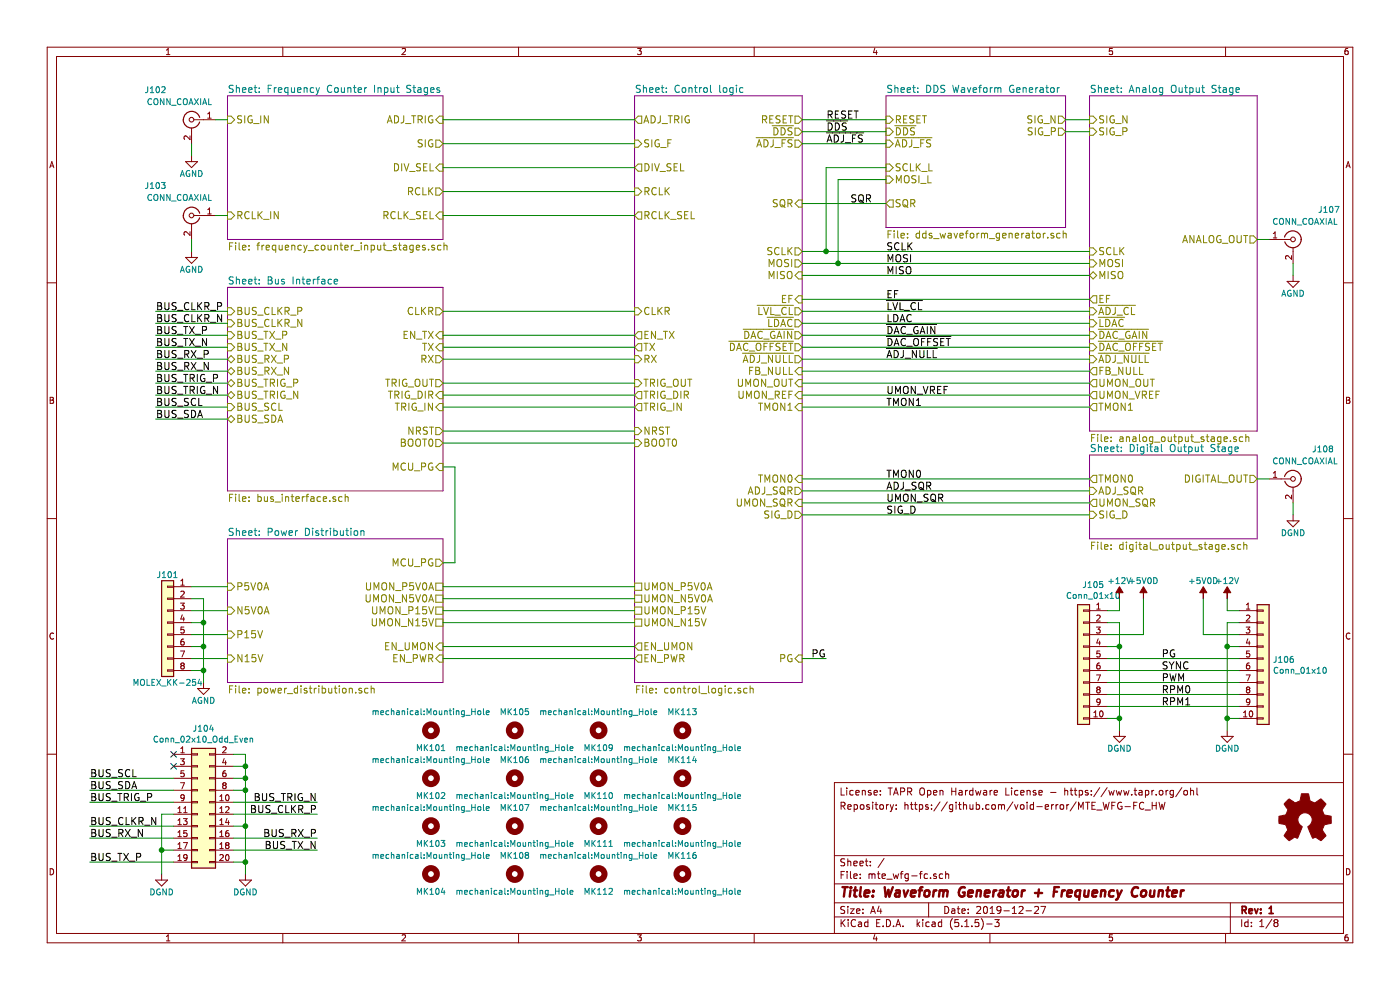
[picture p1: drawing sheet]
EESchema Schematic File Version 4
EELAYER 30 0
EELAYER END
$Descr A4 11693 8268
encoding utf-8
Sheet 1 8
Title "Waveform Generator + Frequency Counter"
Date "2019-12-27"
Rev "1"
Comp ""
Comment1 ""
Comment2 ""
Comment3 "Repository: https://github.com/void-error/MTE_WFG-FC_HW"
Comment4 "License: TAPR Open Hardware License - https://www.tapr.org/ohl"
$EndDescr
$Comp
L mte:DGND #PWR0101
U 1 1
P 1350 7300
F 0 "#PWR0101" H 1350 7050 50  0001 C CNN
F 1 "DGND" H 1350 7150 50  0000 C CNN
F 2 "" H 1350 7300 50  0001 C CNN
F 3 "" H 1350 7300 50  0001 C CNN
	1    1350 7300
	1    0    0    -1  
$EndComp
$Comp
L Connector:Conn_Coaxial J103
U 1 1
P 1600 1800
F 0 "J103" H 1900 2050 50  0000 C CNN
F 1 "CONN_COAXIAL" H 1700 1950 50  0000 C CNN
F 2 "mte:TE_1-1337541-0" H 1600 1800 50  0001 C CNN
F 3 " ~" H 1600 1800 50  0001 C CNN
	1    1600 1800
	-1   0    0    -1  
$EndComp
$Comp
L mte:AGND #PWR0103
U 1 1
P 1600 2100
F 0 "#PWR0103" H 1600 1850 50  0001 C CNN
F 1 "AGND" H 1600 1950 50  0000 C CNN
F 2 "" H 1600 2100 50  0001 C CNN
F 3 "" H 1600 2100 50  0001 C CNN
	1    1600 2100
	1    0    0    -1  
$EndComp
$Sheet
S 1900 800  1800 1200
U 59B34D7E
F0 "Frequency Counter Input Stages" 60
F1 "frequency_counter_input_stages.sch" 60
F2 "SIG" O R 3700 1200 60 
F3 "DIV_SEL" I R 3700 1400 60 
F4 "SIG_IN" I L 1900 1000 60 
F5 "RCLK_SEL" I R 3700 1800 60 
F6 "RCLK" O R 3700 1600 60 
F7 "ADJ_TRIG" I R 3700 1000 60 
F8 "RCLK_IN" I L 1900 1800 60 
$EndSheet
$Comp
L Connector:Conn_Coaxial J108
U 1 1
P 10800 4000
F 0 "J108" H 11050 4250 50  0000 C CNN
F 1 "CONN_COAXIAL" H 10900 4150 50  0000 C CNN
F 2 "mte:TE_1-1337541-0" H 10800 4000 50  0001 C CNN
F 3 " ~" H 10800 4000 50  0001 C CNN
	1    10800 4000
	1    0    0    -1  
$EndComp
$Sheet
S 7400 800  1500 1100
U 59C350B6
F0 "DDS Waveform Generator" 60
F1 "dds_waveform_generator.sch" 60
F2 "SIG_N" O R 8900 1000 60 
F3 "SIG_P" O R 8900 1100 60 
F4 "SQR" O L 7400 1700 60 
F5 "~DDS~" I L 7400 1100 60 
F6 "SCLK_L" I L 7400 1400 60 
F7 "MOSI_L" I L 7400 1500 60 
F8 "RESET" I L 7400 1000 60 
F9 "~ADJ_FS~" I L 7400 1200 60 
$EndSheet
$Sheet
S 9100 800  1400 2800
U 59C3F207
F0 "Analog Output Stage" 60
F1 "analog_output_stage.sch" 60
F2 "SIG_P" I L 9100 1100 60 
F3 "SIG_N" I L 9100 1000 60 
F4 "~DAC_OFFSET~" I L 9100 2900 60 
F5 "~DAC_GAIN~" I L 9100 2800 60 
F6 "EF" O L 9100 2500 60 
F7 "ANALOG_OUT" O R 10500 2000 60 
F8 "TMON1" O L 9100 3400 60 
F9 "~LDAC~" I L 9100 2700 60 
F10 "SCLK" I L 9100 2100 60 
F11 "MOSI" I L 9100 2200 60 
F12 "MISO" T L 9100 2300 60 
F13 "~ADJ_CL~" I L 9100 2600 60 
F14 "UMON_OUT" O L 9100 3200 60 
F15 "~ADJ_NULL~" I L 9100 3000 60 
F16 "FB_NULL" O L 9100 3100 60 
F17 "UMON_VREF" O L 9100 3300 60 
$EndSheet
$Comp
L mte:AGND #PWR0112
U 1 1
P 10800 2300
F 0 "#PWR0112" H 10800 2050 50  0001 C CNN
F 1 "AGND" H 10800 2150 50  0000 C CNN
F 2 "" H 10800 2300 50  0001 C CNN
F 3 "" H 10800 2300 50  0001 C CNN
	1    10800 2300
	-1   0    0    -1  
$EndComp
$Comp
L Connector:Conn_Coaxial J107
U 1 1
P 10800 2000
F 0 "J107" H 11100 2250 50  0000 C CNN
F 1 "CONN_COAXIAL" H 10900 2150 50  0000 C CNN
F 2 "mte:TE_1-1337541-0" H 10800 2000 50  0001 C CNN
F 3 " ~" H 10800 2000 50  0001 C CNN
	1    10800 2000
	1    0    0    -1  
$EndComp
$Comp
L Connector:Conn_Coaxial J102
U 1 1
P 1600 1000
F 0 "J102" H 1900 1250 50  0000 C CNN
F 1 "CONN_COAXIAL" H 1700 1150 50  0000 C CNN
F 2 "mte:TE_1-1337541-0" H 1600 1000 50  0001 C CNN
F 3 " ~" H 1600 1000 50  0001 C CNN
	1    1600 1000
	-1   0    0    -1  
$EndComp
$Comp
L mte:AGND #PWR0102
U 1 1
P 1600 1300
F 0 "#PWR0102" H 1600 1050 50  0001 C CNN
F 1 "AGND" H 1600 1150 50  0000 C CNN
F 2 "" H 1600 1300 50  0001 C CNN
F 3 "" H 1600 1300 50  0001 C CNN
	1    1600 1300
	1    0    0    -1  
$EndComp
Text Label 7400 2300 0    60   ~ 0
MISO
Text Label 7400 2100 0    60   ~ 0
SCLK
Text Label 7400 2200 0    60   ~ 0
MOSI
Text Label 750  6900 0    60   ~ 0
BUS_CLKR_N
Text Label 750  6600 0    60   ~ 0
BUS_SDA
Text Label 750  6500 0    60   ~ 0
BUS_SCL
Text Label 2650 7100 2    60   ~ 0
BUS_TX_N
Text Label 750  7200 0    60   ~ 0
BUS_TX_P
Text Label 750  7000 0    60   ~ 0
BUS_RX_N
$Comp
L mte:+12V #PWR106
U 1 1
P 9350 5000
F 0 "#PWR106" H 9350 5100 50  0001 C CNN
F 1 "+12V" H 9350 5150 50  0000 C CNN
F 2 "" H 9350 5000 50  0001 C CNN
F 3 "" H 9350 5000 50  0001 C CNN
	1    9350 5000
	1    0    0    -1  
$EndComp
$Comp
L mte:DGND #PWR0107
U 1 1
P 9350 6100
F 0 "#PWR0107" H 9350 5850 50  0001 C CNN
F 1 "DGND" H 9350 5950 50  0000 C CNN
F 2 "" H 9350 6100 50  0001 C CNN
F 3 "" H 9350 6100 50  0001 C CNN
	1    9350 6100
	-1   0    0    -1  
$EndComp
$Comp
L Connector_Generic:Conn_01x08 J101
U 1 1
P 1400 5200
F 0 "J101" H 1400 5600 50  0000 C CNN
F 1 "MOLEX_KK-254" H 1400 4700 50  0000 C CNN
F 2 "Connector_Molex:Molex_KK-254_AE-6410-08A_1x08_P2.54mm_Vertical" H 1400 5200 50  0001 C CNN
F 3 "~" H 1400 5200 50  0001 C CNN
	1    1400 5200
	-1   0    0    -1  
$EndComp
$Comp
L mte:AGND #PWR0104
U 1 1
P 1700 5700
F 0 "#PWR0104" H 1700 5450 50  0001 C CNN
F 1 "AGND" H 1700 5550 50  0000 C CNN
F 2 "" H 1700 5700 50  0001 C CNN
F 3 "" H 1700 5700 50  0001 C CNN
	1    1700 5700
	1    0    0    -1  
$EndComp
Text Label 7400 3000 0    60   ~ 0
~ADJ_NULL~
Text Label 7400 2800 0    60   ~ 0
~DAC_GAIN~
Text Label 7400 2900 0    60   ~ 0
~DAC_OFFSET~
Text Label 7400 2600 0    60   ~ 0
~LVL_CL~
Text Label 7400 4100 0    60   ~ 0
ADJ_SQR
Text Label 7400 2500 0    60   ~ 0
EF
Text Label 7400 4300 0    60   ~ 0
SIG_D
Text Label 7100 1700 0    60   ~ 0
SQR
Text Label 7400 4200 0    60   ~ 0
UMON_SQR
$Comp
L Mechanical:MountingHole MK101
U 1 1
P 3600 6100
F 0 "MK101" H 3600 6250 50  0000 C CNN
F 1 "mechanical:Mounting_Hole" H 3600 5950 50  0000 C CNN
F 2 "MountingHole:MountingHole_3.2mm_M3" H 3600 6100 50  0001 C CNN
F 3 "~" H 3600 6100 50  0001 C CNN
	1    3600 6100
	1    0    0    1   
$EndComp
$Comp
L Mechanical:MountingHole MK105
U 1 1
P 4300 6100
F 0 "MK105" H 4300 5950 50  0000 C CNN
F 1 "mechanical:Mounting_Hole" H 4300 6250 50  0000 C CNN
F 2 "MountingHole:MountingHole_3.2mm_M3" H 4300 6100 50  0001 C CNN
F 3 "~" H 4300 6100 50  0001 C CNN
	1    4300 6100
	1    0    0    1   
$EndComp
$Comp
L Mechanical:MountingHole MK109
U 1 1
P 5000 6100
F 0 "MK109" H 5000 6250 50  0000 C CNN
F 1 "mechanical:Mounting_Hole" H 5000 5950 50  0000 C CNN
F 2 "MountingHole:MountingHole_3.2mm_M3" H 5000 6100 50  0001 C CNN
F 3 "~" H 5000 6100 50  0001 C CNN
	1    5000 6100
	1    0    0    1   
$EndComp
$Comp
L Mechanical:MountingHole MK113
U 1 1
P 5700 6100
F 0 "MK113" H 5700 5950 50  0000 C CNN
F 1 "mechanical:Mounting_Hole" H 5700 6250 50  0000 C CNN
F 2 "MountingHole:MountingHole_3.2mm_M3" H 5700 6100 50  0001 C CNN
F 3 "~" H 5700 6100 50  0001 C CNN
	1    5700 6100
	1    0    0    1   
$EndComp
$Comp
L Mechanical:MountingHole MK102
U 1 1
P 3600 6500
F 0 "MK102" H 3600 6650 50  0000 C CNN
F 1 "mechanical:Mounting_Hole" H 3600 6350 50  0000 C CNN
F 2 "MountingHole:MountingHole_3.2mm_M3" H 3600 6500 50  0001 C CNN
F 3 "~" H 3600 6500 50  0001 C CNN
	1    3600 6500
	1    0    0    1   
$EndComp
$Comp
L Mechanical:MountingHole MK106
U 1 1
P 4300 6500
F 0 "MK106" H 4300 6350 50  0000 C CNN
F 1 "mechanical:Mounting_Hole" H 4300 6650 50  0000 C CNN
F 2 "MountingHole:MountingHole_3.2mm_M3" H 4300 6500 50  0001 C CNN
F 3 "~" H 4300 6500 50  0001 C CNN
	1    4300 6500
	1    0    0    1   
$EndComp
$Comp
L Mechanical:MountingHole MK110
U 1 1
P 5000 6500
F 0 "MK110" H 5000 6650 50  0000 C CNN
F 1 "mechanical:Mounting_Hole" H 5000 6350 50  0000 C CNN
F 2 "MountingHole:MountingHole_3.2mm_M3" H 5000 6500 50  0001 C CNN
F 3 "~" H 5000 6500 50  0001 C CNN
	1    5000 6500
	1    0    0    1   
$EndComp
$Comp
L Mechanical:MountingHole MK114
U 1 1
P 5700 6500
F 0 "MK114" H 5700 6350 50  0000 C CNN
F 1 "mechanical:Mounting_Hole" H 5700 6650 50  0000 C CNN
F 2 "MountingHole:MountingHole_3.2mm_M3" H 5700 6500 50  0001 C CNN
F 3 "~" H 5700 6500 50  0001 C CNN
	1    5700 6500
	1    0    0    1   
$EndComp
$Comp
L Graphic:Logo_Open_Hardware_Small LOGO101
U 1 1
P 10900 6850
F 0 "LOGO101" H 10900 7125 50  0001 C CNN
F 1 "OSHW" H 10900 6625 50  0001 C CNN
F 2 "Symbol:OSHW-Logo2_9.8x8mm_Copper" H 10900 6850 50  0001 C CNN
F 3 "~" H 10900 6850 50  0001 C CNN
	1    10900 6850
	1    0    0    -1  
$EndComp
$Comp
L Mechanical:MountingHole MK103
U 1 1
P 3600 6900
F 0 "MK103" H 3600 7050 50  0000 C CNN
F 1 "mechanical:Mounting_Hole" H 3600 6750 50  0000 C CNN
F 2 "MountingHole:MountingHole_3.2mm_M3" H 3600 6900 50  0001 C CNN
F 3 "~" H 3600 6900 50  0001 C CNN
	1    3600 6900
	1    0    0    1   
$EndComp
$Comp
L Mechanical:MountingHole MK107
U 1 1
P 4300 6900
F 0 "MK107" H 4300 6750 50  0000 C CNN
F 1 "mechanical:Mounting_Hole" H 4300 7050 50  0000 C CNN
F 2 "MountingHole:MountingHole_3.2mm_M3" H 4300 6900 50  0001 C CNN
F 3 "~" H 4300 6900 50  0001 C CNN
	1    4300 6900
	1    0    0    1   
$EndComp
$Comp
L Mechanical:MountingHole MK104
U 1 1
P 3600 7300
F 0 "MK104" H 3600 7450 50  0000 C CNN
F 1 "mechanical:Mounting_Hole" H 3600 7150 50  0000 C CNN
F 2 "MountingHole:MountingHole_3.2mm_M3" H 3600 7300 50  0001 C CNN
F 3 "~" H 3600 7300 50  0001 C CNN
	1    3600 7300
	1    0    0    1   
$EndComp
$Comp
L Mechanical:MountingHole MK108
U 1 1
P 4300 7300
F 0 "MK108" H 4300 7150 50  0000 C CNN
F 1 "mechanical:Mounting_Hole" H 4300 7450 50  0000 C CNN
F 2 "MountingHole:MountingHole_3.2mm_M3" H 4300 7300 50  0001 C CNN
F 3 "~" H 4300 7300 50  0001 C CNN
	1    4300 7300
	1    0    0    1   
$EndComp
$Comp
L mte:DGND #PWR0113
U 1 1
P 10800 4300
F 0 "#PWR0113" H 10800 4050 50  0001 C CNN
F 1 "DGND" H 10800 4150 50  0000 C CNN
F 2 "" H 10800 4300 50  0001 C CNN
F 3 "" H 10800 4300 50  0001 C CNN
	1    10800 4300
	1    0    0    -1  
$EndComp
$Comp
L mte:DGND #PWR0105
U 1 1
P 2050 7300
F 0 "#PWR0105" H 2050 7050 50  0001 C CNN
F 1 "DGND" H 2050 7150 50  0000 C CNN
F 2 "" H 2050 7300 50  0001 C CNN
F 3 "" H 2050 7300 50  0001 C CNN
	1    2050 7300
	1    0    0    -1  
$EndComp
Text Label 2650 6800 2    60   ~ 0
BUS_CLKR_P
Text Label 2650 7000 2    60   ~ 0
BUS_RX_P
Text Label 1300 2600 0    60   ~ 0
BUS_CLKR_P
Text Label 1300 2700 0    60   ~ 0
BUS_CLKR_N
Text Label 1300 2900 0    60   ~ 0
BUS_TX_N
Text Label 1300 2800 0    60   ~ 0
BUS_TX_P
Text Label 1300 3100 0    60   ~ 0
BUS_RX_N
Text Label 1300 3000 0    60   ~ 0
BUS_RX_P
Text Label 7400 2700 0    60   ~ 0
LDAC
$Comp
L Mechanical:MountingHole MK111
U 1 1
P 5000 6900
F 0 "MK111" H 5000 7050 50  0000 C CNN
F 1 "mechanical:Mounting_Hole" H 5000 6750 50  0000 C CNN
F 2 "MountingHole:MountingHole_3.2mm_M3" H 5000 6900 50  0001 C CNN
F 3 "~" H 5000 6900 50  0001 C CNN
	1    5000 6900
	1    0    0    1   
$EndComp
$Comp
L Mechanical:MountingHole MK115
U 1 1
P 5700 6900
F 0 "MK115" H 5700 6750 50  0000 C CNN
F 1 "mechanical:Mounting_Hole" H 5700 7050 50  0000 C CNN
F 2 "MountingHole:MountingHole_3.2mm_M3" H 5700 6900 50  0001 C CNN
F 3 "~" H 5700 6900 50  0001 C CNN
	1    5700 6900
	1    0    0    1   
$EndComp
$Comp
L Mechanical:MountingHole MK112
U 1 1
P 5000 7300
F 0 "MK112" H 5000 7450 50  0000 C CNN
F 1 "mechanical:Mounting_Hole" H 5000 7150 50  0000 C CNN
F 2 "MountingHole:MountingHole_3.2mm_M3" H 5000 7300 50  0001 C CNN
F 3 "~" H 5000 7300 50  0001 C CNN
	1    5000 7300
	1    0    0    1   
$EndComp
$Comp
L Mechanical:MountingHole MK116
U 1 1
P 5700 7300
F 0 "MK116" H 5700 7150 50  0000 C CNN
F 1 "mechanical:Mounting_Hole" H 5700 7450 50  0000 C CNN
F 2 "MountingHole:MountingHole_3.2mm_M3" H 5700 7300 50  0001 C CNN
F 3 "~" H 5700 7300 50  0001 C CNN
	1    5700 7300
	1    0    0    1   
$EndComp
Text Label 750  6700 0    60   ~ 0
BUS_TRIG_P
Wire Wire Line
	1600 1300 1600 1200
Wire Wire Line
	8900 1100 9100 1100
Wire Wire Line
	9100 1000 8900 1000
Wire Wire Line
	10800 2300 10800 2200
Wire Wire Line
	10800 4300 10800 4200
Wire Wire Line
	1450 6500 750  6500
Wire Wire Line
	1450 6600 750  6600
Wire Wire Line
	1950 6800 2650 6800
Wire Wire Line
	1450 6900 750  6900
Wire Wire Line
	1600 2100 1600 2000
Wire Wire Line
	1900 5100 1600 5100
Wire Wire Line
	1900 5300 1600 5300
Wire Wire Line
	1900 5500 1600 5500
Wire Wire Line
	9250 5200 9350 5200
Wire Wire Line
	9350 5200 9350 5400
Wire Wire Line
	9350 5400 9250 5400
Connection ~ 9350 5400
Wire Wire Line
	9350 6000 9250 6000
Connection ~ 9350 6000
Wire Wire Line
	1700 5600 1600 5600
Wire Wire Line
	1700 5000 1700 5200
Wire Wire Line
	1600 5400 1700 5400
Connection ~ 1700 5600
Wire Wire Line
	1600 5200 1700 5200
Connection ~ 1700 5400
Wire Wire Line
	1600 5000 1700 5000
Connection ~ 1700 5200
Wire Wire Line
	9350 5000 9350 5100
Wire Wire Line
	9350 5100 9250 5100
Wire Wire Line
	2050 7200 1950 7200
Connection ~ 2050 7200
Wire Wire Line
	2650 7100 1950 7100
Wire Wire Line
	750  7200 1450 7200
Wire Wire Line
	2650 7000 1950 7000
Wire Wire Line
	1450 7000 750  7000
Wire Wire Line
	1900 2600 1300 2600
Wire Wire Line
	1900 2700 1300 2700
Wire Wire Line
	1300 2800 1900 2800
Wire Wire Line
	1300 2900 1900 2900
Wire Wire Line
	1300 3000 1900 3000
Wire Wire Line
	1300 3100 1900 3100
Wire Wire Line
	750  6700 1450 6700
Wire Wire Line
	3700 1600 5300 1600
Wire Wire Line
	5300 1400 3700 1400
Wire Wire Line
	3700 1200 5300 1200
Text Label 1300 3500 0    60   ~ 0
BUS_SDA
Text Label 1300 3400 0    60   ~ 0
BUS_SCL
Wire Wire Line
	1900 3400 1300 3400
Wire Wire Line
	1900 3500 1300 3500
Text Label 6900 1200 0    60   ~ 0
~ADJ_FS~
Text Label 6900 1100 0    60   ~ 0
~DDS~
Wire Wire Line
	1700 5600 1700 5700
Wire Wire Line
	1700 5400 1700 5600
Wire Wire Line
	1700 5200 1700 5400
Wire Wire Line
	2050 7200 2050 7300
Wire Wire Line
	2050 6900 2050 7200
Wire Wire Line
	1350 7100 1350 7300
$Comp
L Connector_Generic:Conn_02x10_Odd_Even J104
U 1 1
P 1650 6700
F 0 "J104" H 1700 7317 50  0000 C CNN
F 1 "Conn_02x10_Odd_Even" H 1700 7226 50  0000 C CNN
F 2 "Connector_IDC:IDC-Header_2x10_P2.54mm_Horizontal" H 1650 6700 50  0001 C CNN
F 3 "~" H 1650 6700 50  0001 C CNN
	1    1650 6700
	1    0    0    -1  
$EndComp
Text Label 2650 6700 2    60   ~ 0
BUS_TRIG_N
Wire Wire Line
	1450 6800 1350 6800
Wire Wire Line
	1350 6800 1350 7100
Wire Wire Line
	1350 7100 1450 7100
Connection ~ 1350 7100
Wire Wire Line
	2650 6700 1950 6700
Wire Wire Line
	1950 6900 2050 6900
Wire Wire Line
	1950 6600 2050 6600
Wire Wire Line
	2050 6600 2050 6900
Connection ~ 2050 6900
Wire Wire Line
	2050 6500 2050 6600
Connection ~ 2050 6600
Wire Wire Line
	1950 6500 2050 6500
Wire Wire Line
	1950 6400 2050 6400
Wire Wire Line
	2050 6400 2050 6500
Connection ~ 2050 6500
Wire Wire Line
	1950 6300 2050 6300
Wire Wire Line
	2050 6300 2050 6400
Connection ~ 2050 6400
Text Label 1300 3300 0    60   ~ 0
BUS_TRIG_N
Wire Wire Line
	1300 3300 1900 3300
Text Label 1300 3200 0    60   ~ 0
BUS_TRIG_P
Wire Wire Line
	1300 3200 1900 3200
Wire Wire Line
	5300 1800 3700 1800
Wire Wire Line
	6900 2100 9100 2100
Wire Wire Line
	6700 3000 9100 3000
Wire Wire Line
	6700 2800 9100 2800
Wire Wire Line
	6700 2900 9100 2900
Wire Wire Line
	6700 2700 9100 2700
Wire Wire Line
	6700 2600 9100 2600
Wire Wire Line
	9100 2500 6700 2500
Wire Wire Line
	6700 4100 9100 4100
Wire Wire Line
	9100 4200 6700 4200
Wire Wire Line
	6700 4300 9100 4300
Wire Wire Line
	1800 1800 1900 1800
Wire Wire Line
	1800 1000 1900 1000
Wire Wire Line
	3700 1000 5300 1000
Wire Wire Line
	6700 1100 7400 1100
Wire Wire Line
	6700 1200 7400 1200
Wire Wire Line
	7000 2200 7000 1500
Wire Wire Line
	7000 2200 9100 2200
Wire Wire Line
	7000 1500 7400 1500
Wire Wire Line
	6900 2100 6900 1400
Wire Wire Line
	6900 1400 7400 1400
Wire Wire Line
	6700 1700 7400 1700
Wire Wire Line
	6700 2300 9100 2300
Wire Wire Line
	6900 2100 6700 2100
Connection ~ 6900 2100
Wire Wire Line
	6700 2200 7000 2200
Connection ~ 7000 2200
Wire Wire Line
	10500 2000 10600 2000
Wire Wire Line
	10500 4000 10600 4000
Wire Wire Line
	6700 3400 9100 3400
Wire Wire Line
	9100 4000 6700 4000
Wire Wire Line
	6700 3300 9100 3300
Text Label 7400 3400 0    60   ~ 0
TMON1
Text Label 7400 4000 0    60   ~ 0
TMON0
Text Label 7400 3300 0    60   ~ 0
UMON_VREF
NoConn ~ 1450 6300
Wire Wire Line
	7400 1000 6700 1000
Text Label 6900 1000 0    60   ~ 0
RESET
Wire Wire Line
	6700 3100 9100 3100
Wire Wire Line
	9100 3200 6700 3200
$Sheet
S 9100 3800 1400 700 
U 5DCD0EF0
F0 "Digital Output Stage" 60
F1 "digital_output_stage.sch" 60
F2 "DIGITAL_OUT" O R 10500 4000 60 
F3 "SIG_D" I L 9100 4300 60 
F4 "ADJ_SQR" I L 9100 4100 60 
F5 "UMON_SQR" O L 9100 4200 60 
F6 "TMON0" O L 9100 4000 60 
$EndSheet
$Comp
L Connector_Generic:Conn_01x10 J105
U 1 1
P 9050 5500
F 0 "J105" H 8968 6117 50  0000 C CNN
F 1 "Conn_01x10" H 8968 6026 50  0000 C CNN
F 2 "Connector_Molex:Molex_KK-254_AE-6410-10A_1x10_P2.54mm_Vertical" H 9050 5500 50  0001 C CNN
F 3 "~" H 9050 5500 50  0001 C CNN
	1    9050 5500
	-1   0    0    -1  
$EndComp
Wire Wire Line
	9350 5400 9350 6000
Wire Wire Line
	9350 6000 9350 6100
Text Label 9700 5500 0    60   ~ 0
PG
Wire Wire Line
	9250 5600 10350 5600
Wire Wire Line
	10250 6000 10250 6100
Wire Wire Line
	10250 5400 10250 6000
$Comp
L Connector_Generic:Conn_01x10 J106
U 1 1
P 10550 5500
F 0 "J106" H 10630 5492 50  0000 L CNN
F 1 "Conn_01x10" H 10630 5401 50  0000 L CNN
F 2 "Connector_Molex:Molex_KK-254_AE-6410-10A_1x10_P2.54mm_Vertical" H 10550 5500 50  0001 C CNN
F 3 "~" H 10550 5500 50  0001 C CNN
	1    10550 5500
	1    0    0    -1  
$EndComp
$Comp
L mte:+5V0D #PWR108
U 1 1
P 9550 5000
F 0 "#PWR108" H 9550 5100 50  0001 C CNN
F 1 "+5V0D" H 9550 5150 50  0000 C CNN
F 2 "" H 9550 5000 50  0001 C CNN
F 3 "" H 9550 5000 50  0001 C CNN
	1    9550 5000
	1    0    0    -1  
$EndComp
$Comp
L mte:+12V #PWR110
U 1 1
P 10250 5000
F 0 "#PWR110" H 10250 5100 50  0001 C CNN
F 1 "+12V" H 10250 5150 50  0000 C CNN
F 2 "" H 10250 5000 50  0001 C CNN
F 3 "" H 10250 5000 50  0001 C CNN
	1    10250 5000
	-1   0    0    -1  
$EndComp
Wire Wire Line
	10250 5100 10350 5100
Wire Wire Line
	10250 5000 10250 5100
Wire Wire Line
	9250 5900 10350 5900
Wire Wire Line
	9250 5800 10350 5800
Wire Wire Line
	9250 5700 10350 5700
Connection ~ 10250 6000
Wire Wire Line
	10250 6000 10350 6000
Connection ~ 10250 5400
Wire Wire Line
	10250 5400 10350 5400
Wire Wire Line
	10250 5200 10250 5400
Wire Wire Line
	10350 5200 10250 5200
Text Label 9700 5900 0    60   ~ 0
RPM1
Text Label 9700 5800 0    60   ~ 0
RPM0
Text Label 9700 5700 0    60   ~ 0
PWM
Text Label 9700 5600 0    60   ~ 0
SYNC
$Comp
L mte:DGND #PWR0111
U 1 1
P 10250 6100
F 0 "#PWR0111" H 10250 5850 50  0001 C CNN
F 1 "DGND" H 10250 5950 50  0000 C CNN
F 2 "" H 10250 6100 50  0001 C CNN
F 3 "" H 10250 6100 50  0001 C CNN
	1    10250 6100
	1    0    0    -1  
$EndComp
$Sheet
S 5300 800  1400 4900
U 5B59457D
F0 "Control logic" 60
F1 "control_logic.sch" 60
F2 "SIG_F" I L 5300 1200 60 
F3 "SQR" I R 6700 1700 60 
F4 "EF" I R 6700 2500 60 
F5 "DIV_SEL" O L 5300 1400 60 
F6 "UMON_SQR" I R 6700 4200 60 
F7 "TMON0" I R 6700 4000 60 
F8 "TMON1" I R 6700 3400 60 
F9 "SCLK" O R 6700 2100 60 
F10 "MISO" I R 6700 2300 60 
F11 "MOSI" O R 6700 2200 60 
F12 "SIG_D" O R 6700 4300 60 
F13 "ADJ_SQR" O R 6700 4100 60 
F14 "~DAC_GAIN~" O R 6700 2800 60 
F15 "~DAC_OFFSET~" O R 6700 2900 60 
F16 "~DDS~" O R 6700 1100 60 
F17 "ADJ_TRIG" O L 5300 1000 60 
F18 "~LDAC~" O R 6700 2700 60 
F19 "RCLK" I L 5300 1600 60 
F20 "RCLK_SEL" O L 5300 1800 60 
F21 "RESET" O R 6700 1000 60 
F22 "FB_NULL" I R 6700 3100 60 
F23 "UMON_OUT" I R 6700 3200 60 
F24 "UMON_REF" I R 6700 3300 60 
F25 "~LVL_CL~" O R 6700 2600 60 
F26 "~ADJ_FS~" O R 6700 1200 60 
F27 "~ADJ_NULL~" O R 6700 3000 60 
F28 "TRIG_DIR" O L 5300 3300 60 
F29 "TX" O L 5300 2900 60 
F30 "RX" I L 5300 3000 60 
F31 "EN_TX" O L 5300 2800 60 
F32 "CLKR" I L 5300 2600 60 
F33 "EN_UMON" O L 5300 5400 60 
F34 "EN_PWR" O L 5300 5500 60 
F35 "NRST" I L 5300 3600 60 
F36 "BOOT0" I L 5300 3700 60 
F37 "UMON_P5V0A" U L 5300 4900 60 
F38 "UMON_N5V0A" U L 5300 5000 60 
F39 "UMON_P15V" U L 5300 5100 60 
F40 "UMON_N15V" U L 5300 5200 60 
F41 "TRIG_IN" O L 5300 3400 60 
F42 "TRIG_OUT" I L 5300 3200 60 
F43 "PG" I R 6700 5500 60 
$EndSheet
Wire Wire Line
	1600 4900 1900 4900
Wire Wire Line
	3700 2600 5300 2600
Wire Wire Line
	5300 2800 3700 2800
Wire Wire Line
	3700 2900 5300 2900
Wire Wire Line
	5300 3000 3700 3000
Wire Wire Line
	3700 3200 5300 3200
Wire Wire Line
	5300 3300 3700 3300
Wire Wire Line
	3700 3400 5300 3400
Wire Wire Line
	5300 3600 3700 3600
Wire Wire Line
	3700 3700 5300 3700
Wire Wire Line
	9250 5500 10350 5500
Text Label 6900 5500 2    60   ~ 0
PG
Wire Wire Line
	6900 5500 6700 5500
Wire Wire Line
	9250 5300 9550 5300
$Comp
L mte:+5V0D #PWR109
U 1 1
P 10050 5000
F 0 "#PWR109" H 10050 5100 50  0001 C CNN
F 1 "+5V0D" H 10050 5150 50  0000 C CNN
F 2 "" H 10050 5000 50  0001 C CNN
F 3 "" H 10050 5000 50  0001 C CNN
	1    10050 5000
	1    0    0    -1  
$EndComp
Wire Wire Line
	10050 5000 10050 5300
Wire Wire Line
	10050 5300 10350 5300
Wire Wire Line
	9550 5000 9550 5300
NoConn ~ 1450 6400
$Sheet
S 1900 4500 1800 1200
U 5FCCC535
F0 "Power Distribution" 60
F1 "power_distribution.sch" 60
F2 "P15V" I L 1900 5300 60 
F3 "P5V0A" I L 1900 4900 60 
F4 "UMON_P5V0A" U R 3700 4900 60 
F5 "MCU_PG" O R 3700 4700 60 
F6 "N15V" I L 1900 5500 60 
F7 "N5V0A" I L 1900 5100 60 
F8 "UMON_P15V" U R 3700 5100 60 
F9 "UMON_N5V0A" U R 3700 5000 60 
F10 "UMON_N15V" U R 3700 5200 60 
F11 "EN_UMON" I R 3700 5400 60 
F12 "EN_PWR" I R 3700 5500 60 
$EndSheet
Wire Wire Line
	3700 4900 5300 4900
Wire Wire Line
	5300 5000 3700 5000
Wire Wire Line
	3700 5100 5300 5100
Wire Wire Line
	5300 5200 3700 5200
Wire Wire Line
	3700 5400 5300 5400
Wire Wire Line
	5300 5500 3700 5500
Wire Wire Line
	3700 4700 3800 4700
Wire Wire Line
	3800 4700 3800 3900
Wire Wire Line
	3800 3900 3700 3900
$Sheet
S 1900 2400 1800 1700
U 5D397BE6
F0 "Bus Interface" 60
F1 "bus_interface.sch" 60
F2 "BUS_SCL" I L 1900 3400 60 
F3 "BUS_SDA" B L 1900 3500 60 
F4 "BUS_CLKR_P" I L 1900 2600 60 
F5 "BUS_CLKR_N" I L 1900 2700 60 
F6 "BUS_RX_P" B L 1900 3000 60 
F7 "BUS_RX_N" T L 1900 3100 60 
F8 "BUS_TX_P" I L 1900 2800 60 
F9 "BUS_TX_N" I L 1900 2900 60 
F10 "BUS_TRIG_N" B L 1900 3300 60 
F11 "BUS_TRIG_P" B L 1900 3200 60 
F12 "EN_TX" I R 3700 2800 60 
F13 "TX" I R 3700 2900 60 
F14 "RX" O R 3700 3000 60 
F15 "CLKR" O R 3700 2600 60 
F16 "TRIG_OUT" O R 3700 3200 60 
F17 "TRIG_DIR" I R 3700 3300 60 
F18 "TRIG_IN" I R 3700 3400 60 
F19 "NRST" O R 3700 3600 60 
F20 "BOOT0" O R 3700 3700 60 
F21 "MCU_PG" I R 3700 3900 60 
$EndSheet
$EndSCHEMATC
